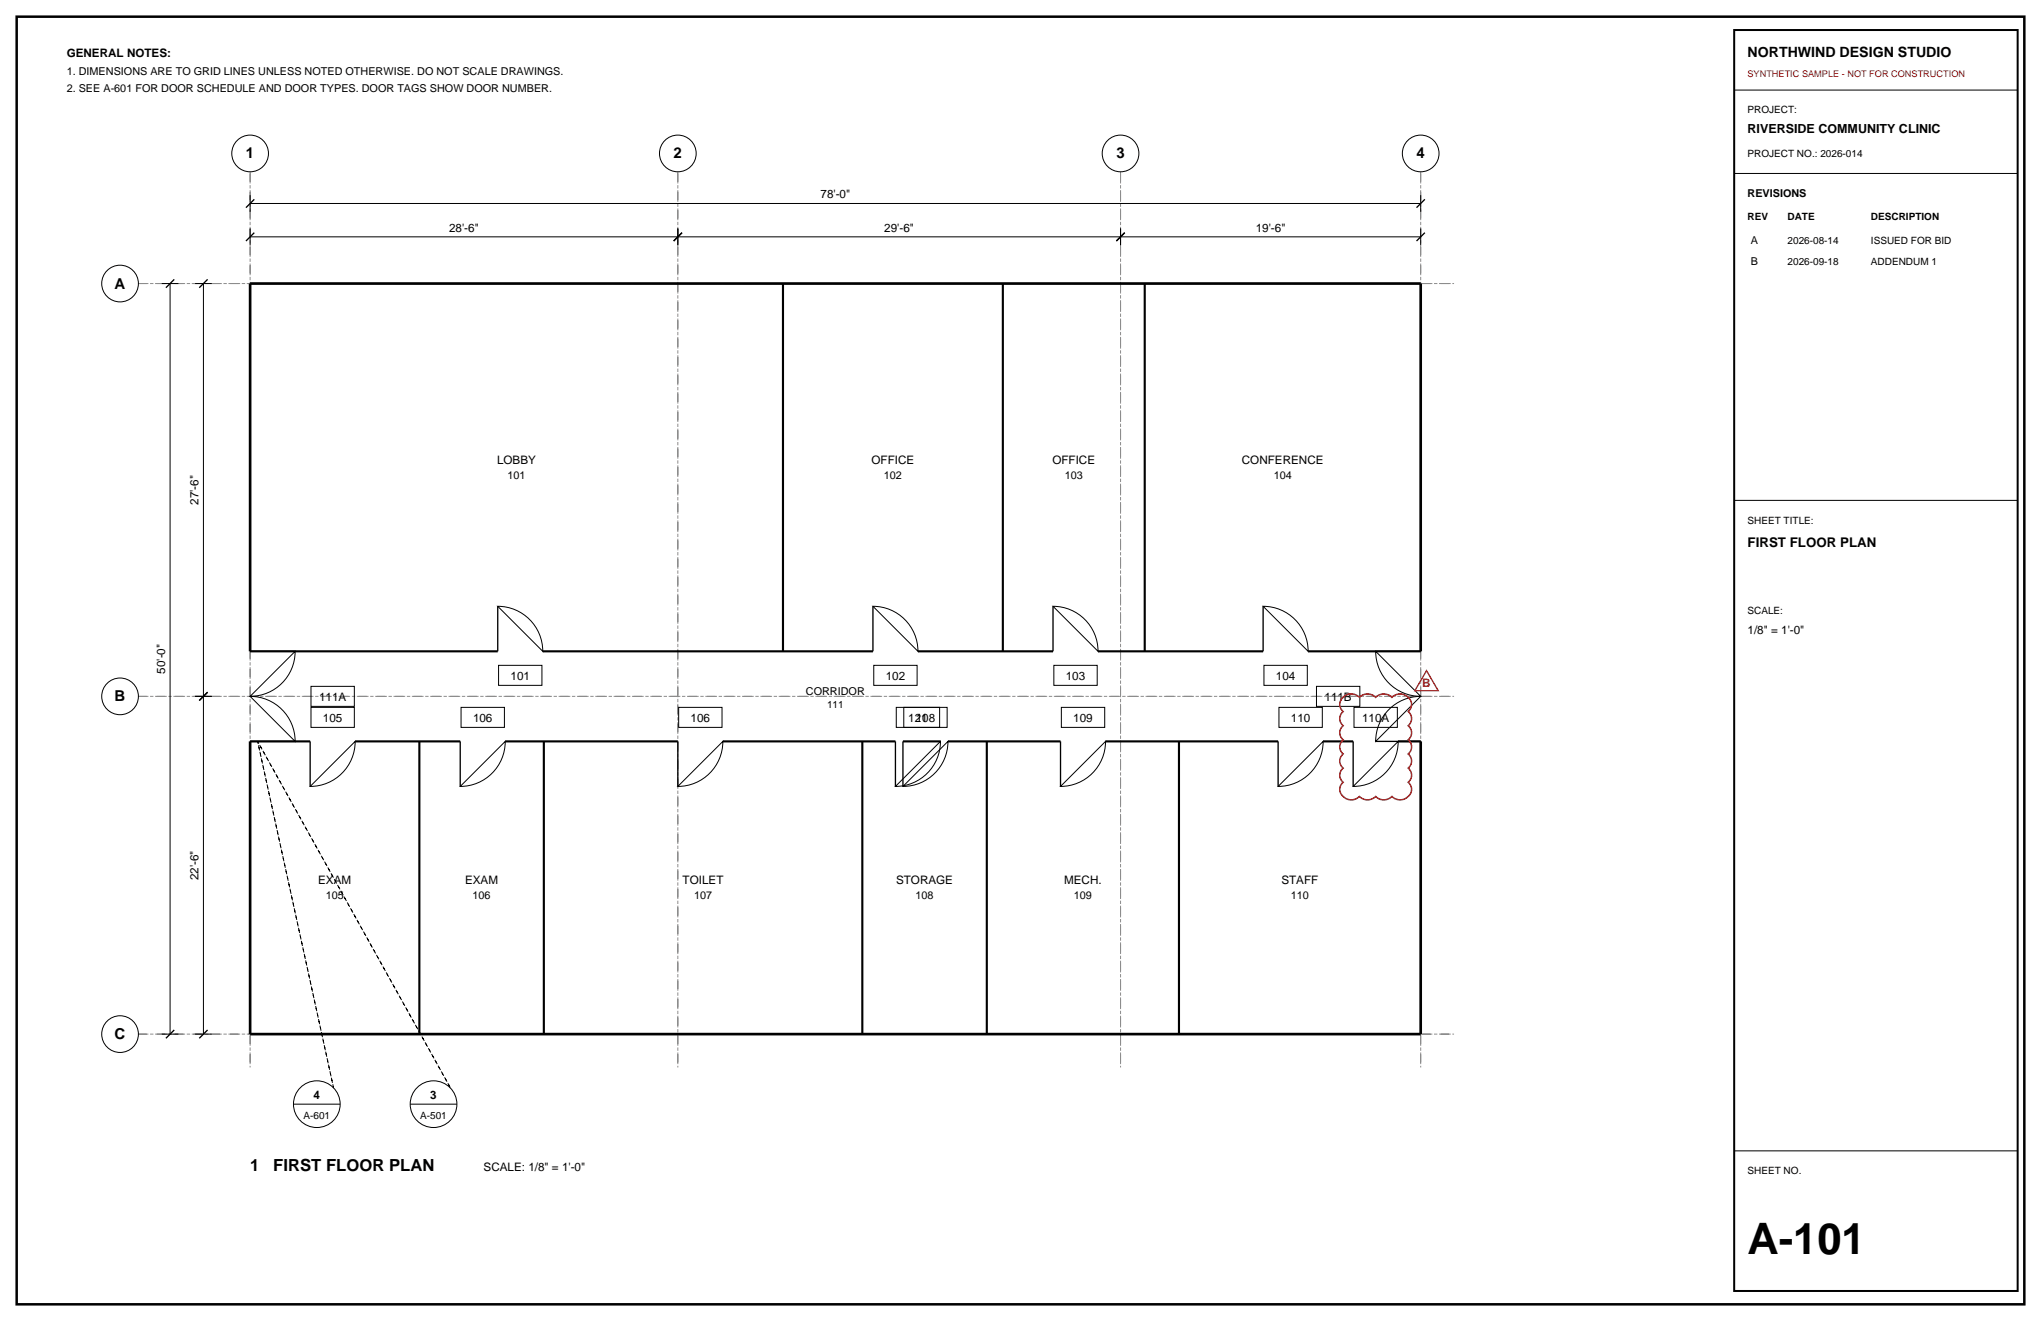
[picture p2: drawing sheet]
<svg xmlns="http://www.w3.org/2000/svg" width="432mm" height="279mm" viewBox="0 0 432 279" stroke-linecap="round" stroke-linejoin="round" font-family="sans-serif">
<path d="M3.5 3.5h424.8v272.4h-424.8z" fill="none" stroke="#000" stroke-width=".53"/>
<path d="M52.9 36.3v189.5zM143.4 36.3v189.5zM237.1 36.3v189.5zM300.6 36.3v189.5zM29.3 60h278.3zM29.3 147.3h278.3zM29.3 218.7h278.3z" fill="none" stroke="#8c8c8c" stroke-width=".21" stroke-dasharray="2.1 .7 .4 .7" stroke-linecap="butt"/>
<g fill="none" stroke="#000" stroke-width=".21">
<path d="M366.9 19.1h60zM366.9 36.7h60zM34.2 60h3.5zM36 60v158.7zM41.3 60h3.5zM43 60v87.3zM52.9 50.1h90.5zM52.9 48.3v3.6zM52.9 43h247.7zM52.9 41.3v3.5zM143.4 48.3v3.6zM143.4 50.1h93.7z"/>
<path d="M237.1 48.3v3.6zM237.1 50.1h63.5zM300.6 48.3v3.6zM300.6 41.3v3.5zM366.9 105.8h60zM105.3 128.2a9.5 9.5 0 0 1 9.5 9.6zM184.7 128.2a9.5 9.5 0 0 1 9.5 9.6zM222.8 128.2a9.5 9.5 0 0 1 9.5 9.6zM267.2 128.2a9.5 9.5 0 0 1 9.6 9.6zM291 137.8l9.6 9.5a9.5 9.5 0 0 1-9.6-9.5zM41.3 147.3h3.5zM43 147.3v71.4z"/>
<path d="M52.9 147.3l9.5-9.5a9.5 9.5 0 0 1-9.5 9.5zM52.9 147.3a9.5 9.5 0 0 1 9.5 9.5zM65.8 149.6h9.2v4.2h-9.2zM65.8 145.2h9.2v4.2h-9.2zM75.1 156.8a9.5 9.5 0 0 1-9.5 9.5zM97.5 149.6h9.2v4.2h-9.2zM105.5 140.7h9.2v4.3h-9.2zM106.9 156.8a9.5 9.5 0 0 1-9.5 9.5zM143.6 149.6h9.2v4.2h-9.2zM152.9 156.8a9.5 9.5 0 0 1-9.5 9.5zM184.9 140.7h9.1v4.3h-9.1zM189.6 149.6h9.2v4.2h-9.2z"/>
<path d="M191.2 149.6h9.2v4.2h-9.2zM199 156.8a9.5 9.5 0 0 1-9.6 9.5zM200.6 156.8a9.5 9.5 0 0 1-9.6 9.5zM223 140.7h9.1v4.3h-9.1zM224.5 149.6h9.2v4.2h-9.2zM233.9 156.8a9.5 9.5 0 0 1-9.5 9.5zM267.4 140.7h9.2v4.3h-9.2zM270.6 149.6h9.2v4.2h-9.2zM278.5 145.2h9.2v4.2h-9.2zM279.9 156.8a9.5 9.5 0 0 1-9.5 9.5zM286.5 149.6h9.1v4.2h-9.1zM293.4 150.5a9.5 9.5 0 0 1 7.2-3.2l-9.6 9.5a9.5 9.5 0 0 1 2.4-6.3z"/>
<path d="M295.8 156.8a9.5 9.5 0 0 1-9.5 9.5zM34.2 218.7h3.5zM41.3 218.7h3.5zM62.1 233.5h9.9zM86.8 233.5h9.9zM366.9 243.4h60z"/>
<circle cx="52.9" cy="32.5" r="3.9"/>
<circle cx="143.4" cy="32.5" r="3.9"/>
<circle cx="237.1" cy="32.5" r="3.9"/>
<circle cx="300.6" cy="32.5" r="3.9"/>
<circle cx="25.4" cy="60" r="3.9"/>
<circle cx="25.4" cy="147.3" r="3.9"/>
<circle cx="25.4" cy="218.7" r="3.9"/>
<circle cx="67" cy="233.5" r="4.9"/>
<circle cx="91.7" cy="233.5" r="4.9"/>
</g>
<g fill="none" stroke="#000" stroke-width=".28">
<path d="M52 51l1.8-1.8zM52 43.9l1.8-1.7zM142.5 51l1.8-1.8zM236.2 51l1.7-1.8zM299.7 43.9l1.7-1.7zM301.4 49.2l-1.7 1.8zM35.1 60.9l1.8-1.8zM42.2 60.9l1.7-1.8zM52.9 137.8h9.5zM105.3 128.2v9.6zM184.7 128.2v9.6zM222.8 128.2v9.6z"/>
<path d="M267.2 128.2v9.6zM291 137.8h9.6zM42.2 148.2l1.7-1.8zM52.9 156.8h9.5zM65.6 156.8v9.5zM97.4 156.8v9.5zM143.4 156.8v9.5zM189.4 156.8v9.5zM191 156.8v9.5zM224.4 156.8v9.5zM270.4 156.8v9.5zM286.3 156.8v9.5z"/>
<path d="M291 156.8h9.6zM35.1 219.6l1.8-1.8zM42.2 219.6l1.7-1.8z"/>
</g>
<path d="M52.9 60h247.7zM52.9 60v77.8zM300.6 60v77.8zM52.9 156.8v61.9zM300.6 156.8v61.9zM52.9 218.7h247.7z" fill="none" stroke="#000" stroke-width=".56"/>
<g fill="none" stroke="#000" stroke-width=".45">
<path d="M165.7 60v77.8zM212.2 60v77.8zM242.2 60v77.8zM52.9 137.8h52.4zM114.8 137.8h69.9zM194.2 137.8h28.6zM232.3 137.8h34.9zM276.8 137.8h23.8zM52.9 156.8h12.7zM75.1 156.8h22.3zM88.7 156.8v61.9zM106.9 156.8h36.5z"/>
<path d="M115.1 156.8v61.9zM152.9 156.8h36.5zM182.4 156.8v61.9zM191 156.8h8zM200.6 156.8h23.8zM208.8 156.8v61.9zM233.9 156.8h36.5zM249.4 156.8v61.9zM279.9 156.8h6.4zM295.8 156.8h4.8z"/>
</g>
<path d="M54.5 156.8l16.1 73.2zM54.5 156.8l40.7 73.2z" fill="none" stroke="#000" stroke-width=".21" stroke-dasharray=".7 .7" stroke-linecap="butt"/>
<path d="M366.9 6.4h60v266.6h-60z" fill="none" stroke="#000" stroke-width=".42"/>
<path d="M284.2 147.5a2.41 2.41 0 0 1 3.4 0 2.41 2.41 0 0 1 3.4 0 2.41 2.41 0 0 1 3.5 0 2.39 2.39 0 0 1 2.8-.5 2.39 2.39 0 0 1 1.3 2.5l-.7 1a1.91 1.91 0 0 1 0 3 1.91 1.91 0 0 1 0 3 1.91 1.91 0 0 1 0 3 1.91 1.91 0 0 1 0 3 1.91 1.91 0 0 1 0 3 2.23 2.23 0 0 1 .3 2.8 2.23 2.23 0 0 1-2.8 .7l-.9-.5a2.41 2.41 0 0 1-3.5 0 2.41 2.41 0 0 1-3.4 0 2.39 2.39 0 0 1-2.8 .4 2.39 2.39 0 0 1-1.3-2.5l.7-.9a1.91 1.91 0 0 1 0-3 1.91 1.91 0 0 1 0-3 1.91 1.91 0 0 1 0-3 1.91 1.91 0 0 1 0-3 1.91 1.91 0 0 1 0-3 1.91 1.91 0 0 1 0-3z" fill="none" stroke="#d90d0d" stroke-width=".32"/>
<path d="M301.8 141.9l2.5 4.2h-5z" fill="none" stroke="#d90d0d" stroke-width=".28"/>
<text font-size="9.2" x="369.7" y="265.3">A-101</text>
<g font-size="3.5">
<text x="52.9" y="247.6">1</text>
<text x="57.8" y="247.6">FIRST FLOOR PLAN</text>
</g>
<g font-size="3.2">
<text x="52" y="33.5">1</text>
<text x="142.5" y="33.5">2</text>
<text x="236.2" y="33.5">3</text>
<text x="299.7" y="33.5">4</text>
<text x="24.3" y="61">A</text>
<text x="24.3" y="148.3">B</text>
<text x="24.3" y="219.8">C</text>
</g>
<text font-size="3" x="369.7" y="12">NORTHWIND DESIGN STUDIO</text>
<text font-size="2.8" x="369.7" y="115.7">FIRST FLOOR PLAN</text>
<text font-size="2.6" x="369.7" y="28.2">RIVERSIDE COMMUNITY CLINIC</text>
<g font-size="2.5">
<text x="14.1" y="12">GENERAL NOTES:</text>
<text x="173.6" y="42">78'-0&quot;</text>
<text x="95" y="49">28'-6&quot;</text>
<text x="187.1" y="49">29'-6&quot;</text>
<text x="265.7" y="49">19'-6&quot;</text>
<text x="105.2" y="98.2">LOBBY</text>
<text x="184.4" y="98.2">OFFICE</text>
<text x="222.6" y="98.2">OFFICE</text>
<text x="262.7" y="98.2">CONFERENCE</text>
<text x="42" y="106.8" transform="rotate(-90 42 106.8)">27'-6&quot;</text>
<text x="369.7" y="134.1">1/8&quot; = 1'-0&quot;</text>
<text x="34.9" y="142.5" transform="rotate(-90 34.9 142.5)">50'-0&quot;</text>
<text x="108" y="143.7">101</text>
<text x="187.4" y="143.7">102</text>
<text x="225.5" y="143.7">103</text>
<text x="269.9" y="143.7">104</text>
<text x="67.5" y="148.2">111A</text>
<text x="280.2" y="148.2">111B</text>
<text x="68.3" y="152.6">105</text>
<text x="100.1" y="152.6">106</text>
<text x="146.1" y="152.6">106</text>
<text x="192.1" y="152.6">121</text>
<text x="193.7" y="152.6">108</text>
<text x="227.1" y="152.6">109</text>
<text x="273.1" y="152.6">110</text>
<text x="288.2" y="152.6">110A</text>
<text x="42" y="186.1" transform="rotate(-90 42 186.1)">22'-6&quot;</text>
<text x="67.3" y="187.1">EXAM</text>
<text x="98.4" y="187.1">EXAM</text>
<text x="144.4" y="187.1">TOILET</text>
<text x="189.6" y="187.1">STORAGE</text>
<text x="225.1" y="187.1">MECH.</text>
<text x="271.1" y="187.1">STAFF</text>
<text x="66.3" y="232.5">4</text>
<text x="91" y="232.5">3</text>
<text x="102.3" y="247.6">SCALE: 1/8&quot; = 1'-0&quot;</text>
</g>
<text font-size="2.5" fill="#d90d0d" x="300.9" y="145.4">B</text>
<g font-size="2.3">
<text x="14.1" y="15.9">1. DIMENSIONS ARE TO GRID LINES UNLESS NOTED OTHERWISE. DO NOT SCALE DRAWINGS.</text>
<text x="14.1" y="19.4">2. SEE A-601 FOR DOOR SCHEDULE AND DOOR TYPES. DOOR TAGS SHOW DOOR NUMBER.</text>
<text x="369.7" y="41.6">REVISIONS</text>
<text x="370.4" y="51.5">A</text>
<text x="370.4" y="56.1">B</text>
<text x="107.4" y="101.3">101</text>
<text x="187" y="101.3">102</text>
<text x="225.3" y="101.3">103</text>
<text x="269.5" y="101.3">104</text>
<text x="170.5" y="146.9">CORRIDOR</text>
<text x="68.9" y="190.2">105</text>
<text x="100" y="190.2">106</text>
<text x="146.8" y="190.2">107</text>
<text x="193.7" y="190.2">108</text>
<text x="227.2" y="190.2">109</text>
<text x="273.1" y="190.2">110</text>
</g>
<g font-size="2.1">
<text x="369.7" y="24">PROJECT:</text>
<text x="369.7" y="33.2">PROJECT NO.: 2026-014</text>
<text x="369.7" y="46.6">REV</text>
<text x="378.2" y="46.6">DATE</text>
<text x="395.8" y="46.6">DESCRIPTION</text>
<text x="378.2" y="51.5">2026-08-14</text>
<text x="395.8" y="51.5">ISSUED FOR BID</text>
<text x="378.2" y="56.1">2026-09-18</text>
<text x="395.8" y="56.1">ADDENDUM 1</text>
<text x="369.7" y="110.8">SHEET TITLE:</text>
<text x="369.7" y="129.8">SCALE:</text>
<text x="175" y="149.8">111</text>
<text x="64.2" y="236.7">A-601</text>
<text x="88.9" y="236.7">A-501</text>
<text x="369.7" y="248.4">SHEET NO.</text>
</g>
<text font-size="1.9" fill="#d90d0d" x="369.7" y="16.2">SYNTHETIC SAMPLE - NOT FOR CONSTRUCTION</text>
</svg>
